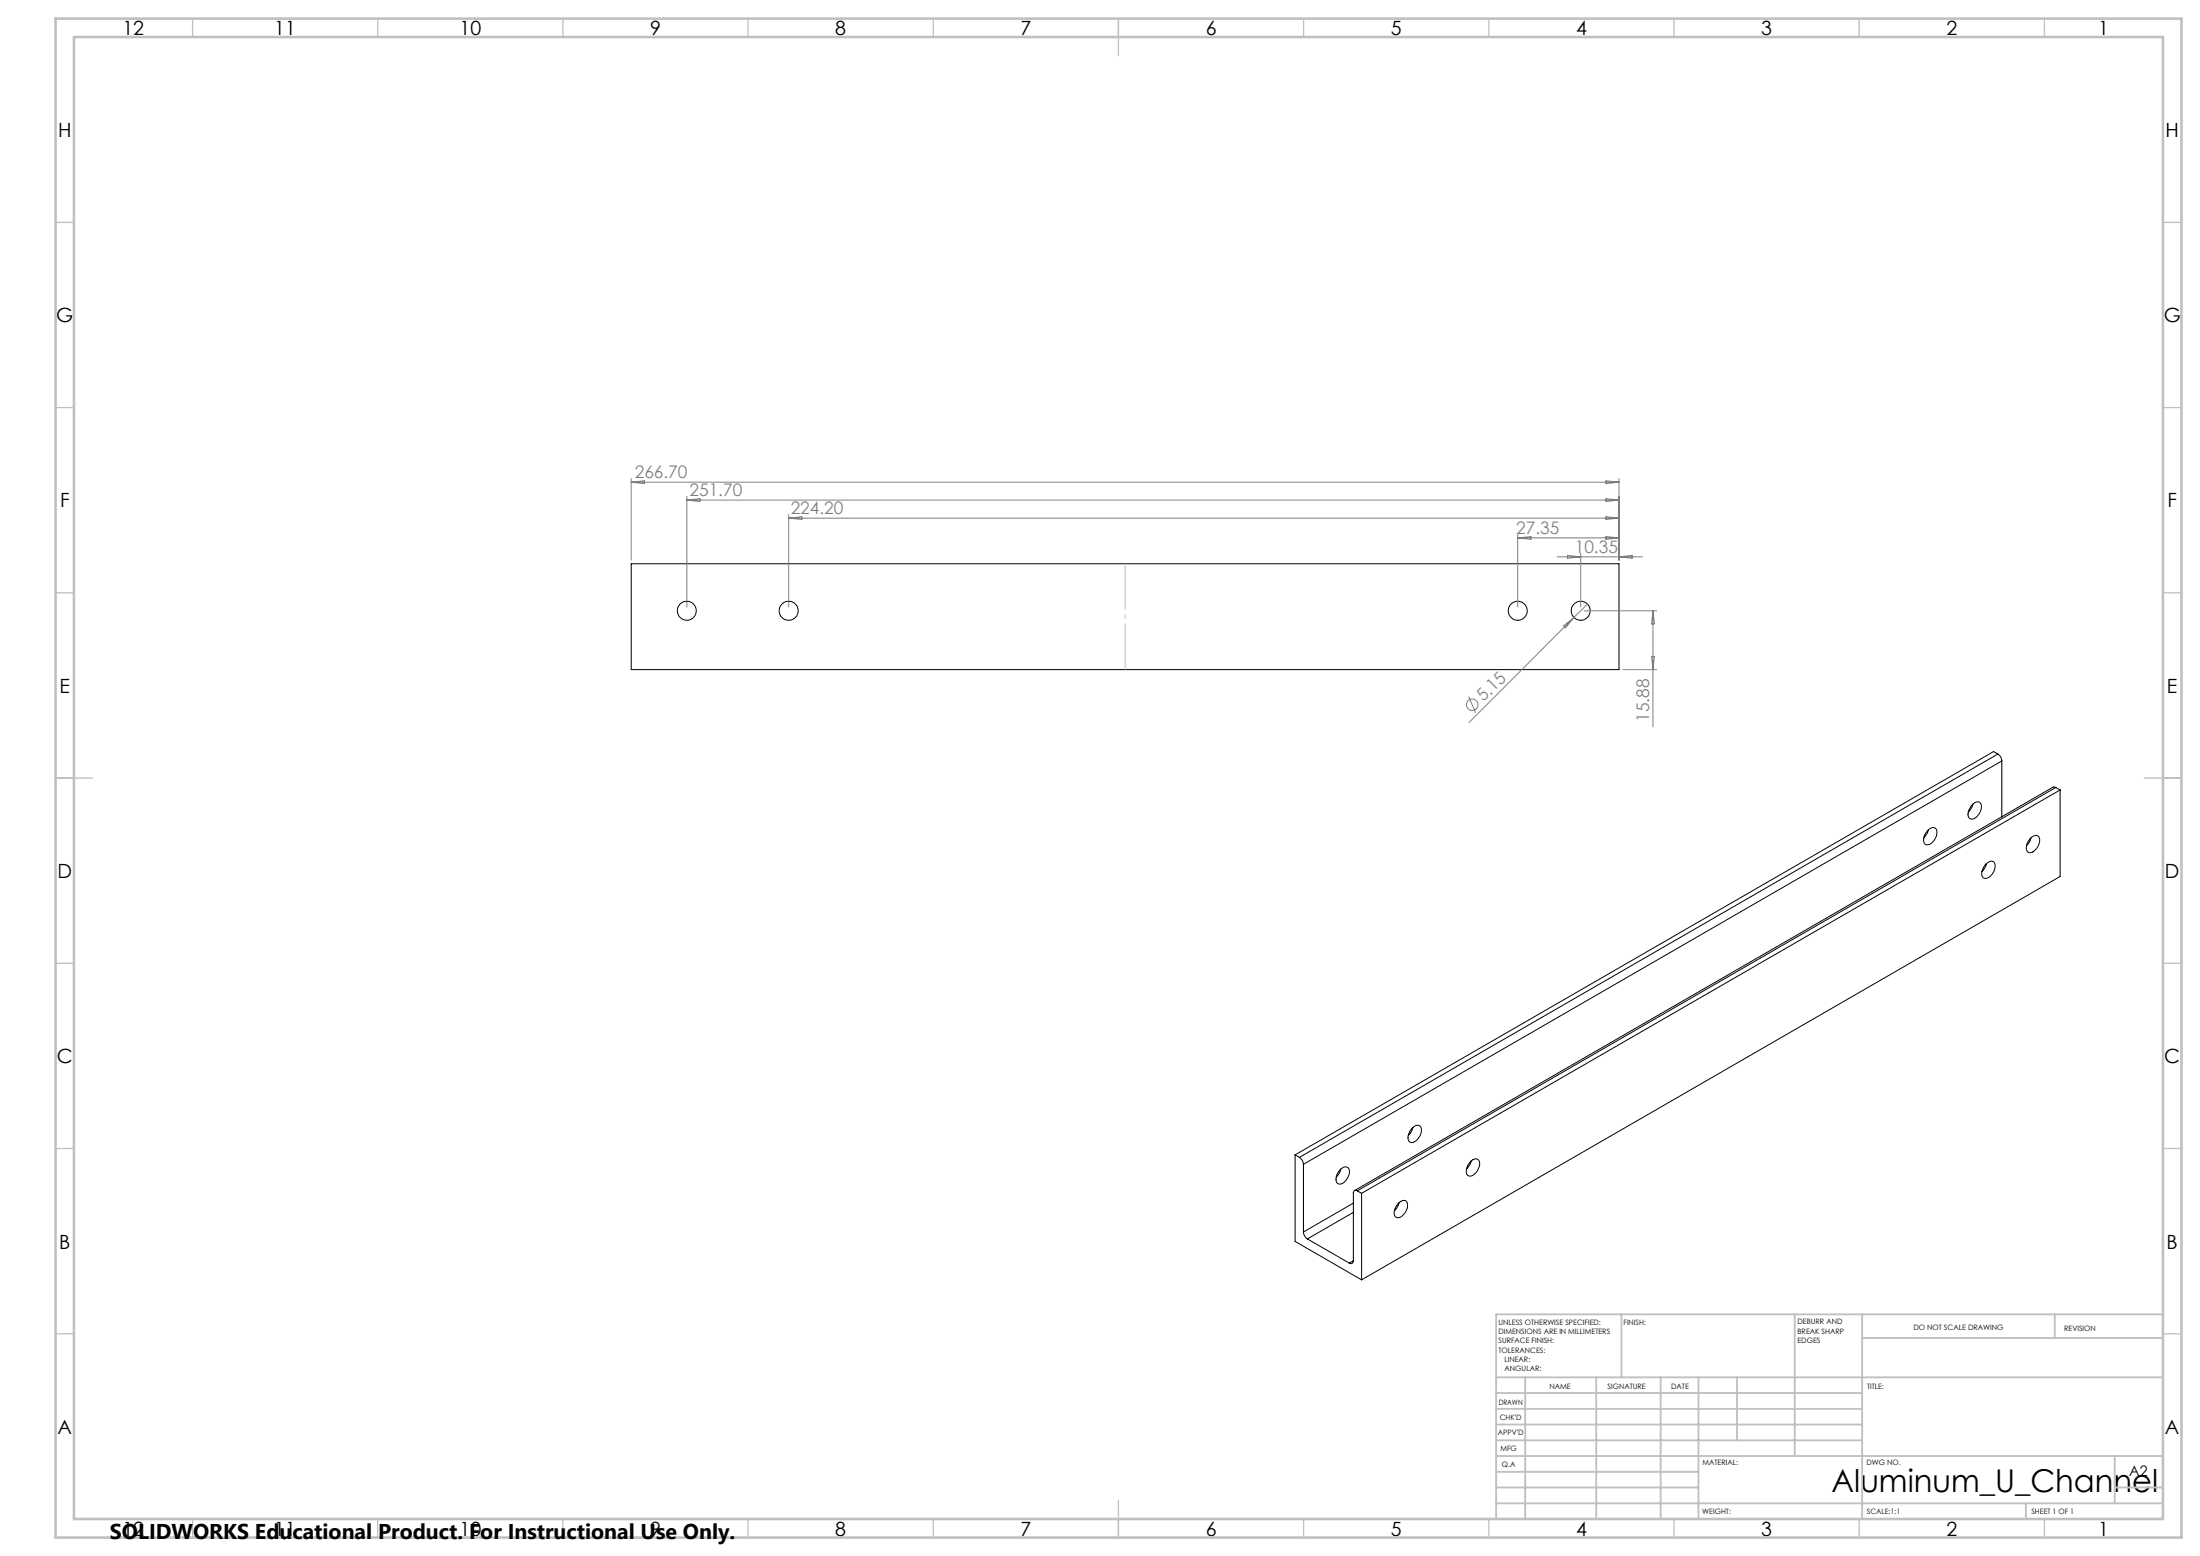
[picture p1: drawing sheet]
<svg xmlns="http://www.w3.org/2000/svg" width="594mm" height="420mm" viewBox="0 0 594 420" stroke-linecap="round" stroke-linejoin="round" font-family="sans-serif">
<g fill="none" stroke="#000" stroke-width=".27">
<path d="M170.4 152.2h266.7v28.5h-266.7zM532.3 217.4a1.47 1.47 0 0 1 2.5-.4 3.4 3.4 0 0 1-2.5 4.1 1.56 1.56 0 0 1-.7-2.5zM532.7 217l-.3 .8-1 1.4M539.4 203.5a2.23 2.23 0 0 1 1.1 1.9M539.4 203.5l-1.1-.6-188.6 108.8M539.4 203.5l-188.6 108.9M540.5 205.4l-188.6 108.9M540.5 205.4v15.1M555.1 212.6l-.8-.1-188.6 108.9M555.1 212.6l-188.6 108.8M555.1 212.6l1.1 .6M556.2 213.2l-188.6 108.9"/>
<path d="M556.2 213.2v23.4l-188.6 108.9M520.3 224.3a1.47 1.47 0 0 1 2.6-.4 3.5 3.5 0 0 1-2.6 4.2 1.25 1.25 0 0 1-.9-2zM520.7 224l-.3 .8-1 1.3M536.2 233.3a1.71 1.71 0 0 1 2.2-.6 3.3 3.3 0 0 1-2.5 4.4 1.69 1.69 0 0 1-.5-2.7zM536.4 233l-.6 1.4-.7 .8M548.2 226.3a1.71 1.71 0 0 1 2.2-.5 3.3 3.3 0 0 1-2.4 4.4 1.72 1.72 0 0 1-.6-2.7zM548.4 226.1l-.6 1.4-.6 .8M349.7 311.7l1.1 .7M349.7 311.7v23.4l17.9 10.4M350.8 312.4a2.38 2.38 0 0 1 1.1 1.9M351.9 314.3v18.2M362 315.5l-.2 .9-1 1.3"/>
<path d="M362.2 315.4a1.24 1.24 0 0 1 1.5-.4 1.24 1.24 0 0 1 .6 1.5l-.1 .7a2.85 2.85 0 0 1-2.9 2.3 2.29 2.29 0 0 1 0-3zM381.5 304.3l-.6 1.4-.7 .8M381.6 304.2a1.23 1.23 0 0 1 1.6-.4 1.23 1.23 0 0 1 .6 1.5 3.6 3.6 0 0 1-2.7 3.1 1.58 1.58 0 0 1-.7-2.5zM397.2 313.4a1.33 1.33 0 0 1 1.9-.4 1.33 1.33 0 0 1 .3 1.8 3.5 3.5 0 0 1-2.4 2.7 1.2 1.2 0 0 1-1.1-1.8 4.1 4.1 0 0 1 1.3-2.3zM397.2 313.4l-.3 .8-1 1.4M351.9 332.5a2.48 2.48 0 0 0 1.1 1.9M353 334.4l11.3 6.5M365.4 324.7l-13.5 7.8M365.4 327.3l-12.4 7.1M366.5 321.4a.65 .65 0 0 0-.8 0 .65 .65 0 0 0-.3 .7v18.2M366.5 321.4l1.1 .7M367.6 322.1v23.4"/>
<path d="M377.8 324.6a1.23 1.23 0 0 1 1.5-.6 1.23 1.23 0 0 1 .7 1.5 3.7 3.7 0 0 1-2.5 3.2 1.45 1.45 0 0 1-.9-2.4zM377.8 324.6l-.6 1.4-.7 .8M365.4 340.3a.67 .67 0 0 1-.3 .7 .67 .67 0 0 1-.8-.1M365.4 340.3l-1.1 .6"/>
<circle cx="185.4" cy="164.9" r="2.57"/>
<circle cx="212.9" cy="164.9" r="2.58"/>
<circle cx="409.8" cy="164.9" r="2.58"/>
<circle cx="426.8" cy="164.9" r="2.58"/>
</g>
<g fill="none" stroke="#808080" stroke-width=".27">
<path d="M170.4 129.2v21.9M170.4 130.2h266.7M170.4 130.2l3.6-.4v.7zM185.5 134v29.8M185.5 135h251.6M185.5 135l3.5-.4v.8zM212.9 138.8v25M212.9 139.9h224.2M212.9 139.9l3.6-.4v.7zM433.6 129.8l3.5 .4-3.5 .3zM433.6 134.6l3.5 .4-3.5 .4zM433.6 139.5l3.5 .4-3.5 .3z"/>
<path d="M437.1 129.2v21.9M409.8 144.2v19.6M409.8 145.2h27.3M409.8 145.2l3.5-.4v.8zM420.4 150.3h23.1M423.2 149.9l3.6 .4-3.6 .4zM426.8 149.3v14.5M433.6 144.8l3.5 .4-3.5 .4zM437.1 150.3l3.6-.4v.8zM422.2 168.9l2.8-2.2-2.3 2.8zM425 166.7l-28.4 28.3M427.8 164.9h19.5"/>
<path d="M428.6 163l-3.6 3.7M445.9 177.2h.8l-.4 3.5zM446.3 164.9v31.3M446.3 164.9l.4 3.5h-.8zM396.6 188l1.8 4.4M438.1 180.7h9.2"/>
<circle cx="397.5" cy="190.2" r="1.55"/>
</g>
<path d="M303.8 152.1v28.6" fill="none" stroke="#c0c0c0" stroke-width=".27" stroke-dasharray="15.2 1.3 1.3 1.3" stroke-dashoffset="2.9" stroke-linecap="butt"/>
<g fill="none" stroke="#c0c0c0" stroke-width=".35">
<path d="M52 5v5M102 5v5M152 5v5M202 5v5M252 5v5M302 5v10M352 5v5M402 5v5M452 5v5M502 5v5M552 5v5M15 60h5"/>
<path d="M584 60h5M15 110h5M584 110h5M15 160h5M584 160h5M15 210h10M579 210h10M15 260h5M584 260h5M15 310h5M584 310h5M15 360h5"/>
<path d="M584 360h5M52 410v5M102 410v5M152 410v5M202 410v5M252 410v5M302 405v10M352 410v5M402 410v5M452 410v5M502 410v5M552 410v5"/>
</g>
<g fill="none" stroke="#c0c0c0" stroke-width=".5">
<path d="M437.8 354.8v17M484.6 354.8v38.2M502.8 354.8v55.2M554.8 354.8v6.4M584 354.8h-180v55.2M404 371.8h180M404 376h98.8M411.8 371.8v38.2M431 371.8v38.2M448.4 371.8v38.2M458.6 371.8v38.2M469 371.8v17"/>
<path d="M502.8 361.2h81.2M404 388.8h98.8M404 384.5h98.8M404 380.3h98.8M404 397.3h54.6M404 393h180M571 393v12.8M404 405.8h180M404 401.5h54.6M547 405.8v4.2M571 401.5h13"/>
</g>
<path d="M15 5h574v410h-574zM20 10h564v400h-564z" fill="none" stroke="#c0c0c0" stroke-width=".7"/>
<text font-size="8.5" x="494.5" y="402.7">Aluminum_U_Channel</text>
<text font-size="5.8" x="29.7" y="415.3">SOLIDWORKS Educational Product. For Instructional Use Only.</text>
<g font-size="5.3">
<text x="33.1" y="9.5">12</text>
<text x="74.1" y="9.5">11</text>
<text x="124.1" y="9.5">10</text>
<text x="175.5" y="9.5">9</text>
<text x="225.5" y="9.5">8</text>
<text x="275.5" y="9.5">7</text>
<text x="325.5" y="9.5">6</text>
<text x="375.5" y="9.5">5</text>
<text x="425.5" y="9.5">4</text>
<text x="475.5" y="9.5">3</text>
<text x="525.5" y="9.5">2</text>
<text x="566.5" y="9.5">1</text>
<text x="15.7" y="37">H</text>
<text x="584.7" y="37">H</text>
<text x="15.2" y="87">G</text>
<text x="584.2" y="87">G</text>
<text x="16.2" y="137">F</text>
<text x="585.2" y="137">F</text>
<text x="16.1" y="187">E</text>
<text x="585.1" y="187">E</text>
<text x="15.5" y="237">D</text>
<text x="584.5" y="237">D</text>
<text x="15.4" y="287">C</text>
<text x="584.4" y="287">C</text>
<text x="16" y="337">B</text>
<text x="585" y="337">B</text>
<text x="15.5" y="387">A</text>
<text x="584.5" y="387">A</text>
<text x="33.1" y="414.5">12</text>
<text x="74.1" y="414.5">11</text>
<text x="124.1" y="414.5">10</text>
<text x="175.5" y="414.5">9</text>
<text x="225.5" y="414.5">8</text>
<text x="275.5" y="414.5">7</text>
<text x="325.5" y="414.5">6</text>
<text x="375.5" y="414.5">5</text>
<text x="425.5" y="414.5">4</text>
<text x="475.5" y="414.5">3</text>
<text x="525.5" y="414.5">2</text>
<text x="566.5" y="414.5">1</text>
</g>
<g font-size="4.7" fill="#808080">
<text x="171.4" y="129.1">266.70</text>
<text x="186.2" y="134">251.70</text>
<text x="213.5" y="138.8">224.20</text>
<text x="409.4" y="144.2">27.35</text>
<text x="425.2" y="149.3">10.35</text>
<text x="400.5" y="189.6" transform="rotate(-45 400.5 189.6)">5.15</text>
<text x="445.3" y="194.9" transform="rotate(-90 445.3 194.9)">15.88</text>
</g>
<text font-size="3.9" x="574.9" y="398.5">A2</text>
<g font-size="2">
<text x="404.6" y="357.6">UNLESS OTHERWISE SPECIFIED:</text>
<text x="438.4" y="357.6">FINISH:</text>
<text x="485.3" y="357.5">DEBURR AND</text>
<text x="485.3" y="360">BREAK SHARP</text>
<text x="516.6" y="359">DO NOT SCALE DRAWING</text>
<text x="557.3" y="359.2">REVISION</text>
<text x="404.6" y="360.1">DIMENSIONS ARE IN MILLIMETERS</text>
<text x="404.6" y="362.6">SURFACE FINISH:</text>
<text x="404.6" y="365.1">TOLERANCES:</text>
<text x="485.3" y="362.5">EDGES</text>
<text x="406.2" y="367.6">LINEAR:</text>
<text x="406.2" y="370.1">ANGULAR:</text>
<text x="418.3" y="375">NAME</text>
<text x="434" y="374.9">SIGNATURE</text>
<text x="451.2" y="374.9">DATE</text>
<text x="504.1" y="374.9">TITLE:</text>
<text x="404.6" y="379.1">DRAWN</text>
<text x="404.9" y="383.3">CHK'D</text>
<text x="404.4" y="387.4">APPV'D</text>
<text x="405.1" y="391.8">MFG</text>
<text x="405.5" y="396">Q.A</text>
<text x="459.6" y="395.5">MATERIAL:</text>
<text x="504" y="395.5">DWG NO.</text>
<text x="459.6" y="408.5">WEIGHT:</text>
<text x="504.1" y="408.6">SCALE:1:1</text>
<text x="548.5" y="408.6">SHEET 1 OF 1</text>
</g>
</svg>
